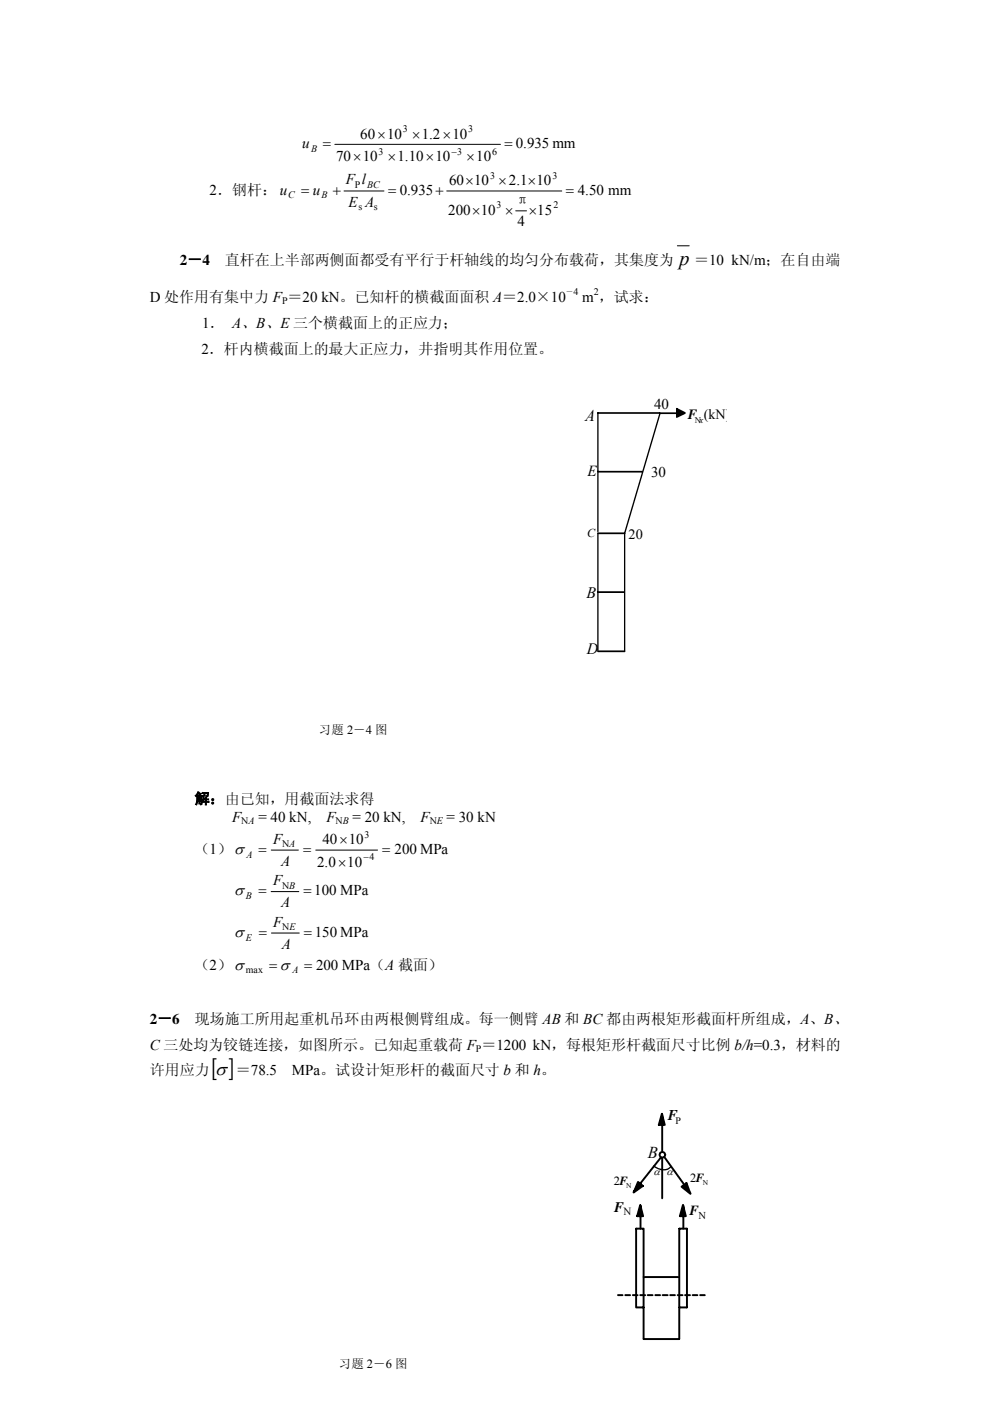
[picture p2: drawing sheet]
<svg xmlns="http://www.w3.org/2000/svg" width="210mm" height="297mm" viewBox="0 0 210 297" stroke-linecap="round" stroke-linejoin="round" font-family="sans-serif">
<path d="M71 30.6h35.1M72.9 40.5h8.5M94.7 40.5h24.4M109.3 44.7h2.3M143.6 52.1h2.5M57.5 189h5.9M57.5 180.2h5.8M57.6 197.8h5.9M67 180.2h13.1" fill="none" stroke="#000" stroke-width=".21"/>
<path d="M139.9 87.6h-13.1v12.4h9.3M139.9 87.6h5M139.9 87.7l-7.5 25.4M143.5 86.7l1.8 .9-1.8 .8zM126.8 100.2v12.5M132.4 113.1h-5.6v24.9M132.4 113.1v25h-5.6M126.8 125.5h5.5" fill="none" stroke="#000" stroke-width=".32"/>
<path d="M143.5 86.7l1.8 .9-1.8 .8zM140.3 236.1l.6 2.4h-1.2zM135.7 255.5l.7 2.4h-1.3zM135.3 250.6l1 .8-2 1.4zM144.8 255.5l.6 2.4h-1.3zM144.5 251.6l1-.8 .9 2.3z" fill="#000"/>
<g fill="none" stroke="#000" stroke-width=".41">
<path d="M140.3 236.1l.6 2.4h-1.2zM140.4 236.3v7.9M135.3 250.6l1 .8-2 1.4zM135.7 255.5l.7 2.4h-1.3zM135.8 255.6v4.9M140.1 245.4l-5.8 7.3M140.4 245.5v8.6M140.9 245.3l5.5 7.7M144.5 251.6l1-.8 .9 2.3zM144.8 255.5l.6 2.4h-1.3zM144.9 255.6v4.9M131 274.6h1"/>
<path d="M132.6 274.6h1M134.2 274.6h1M135.7 274.6h1.1M136.5 277.2h-1.6v-16.7h1.6v23.4M136.5 270.8h7.4M137.3 274.6h1.1M138.9 274.6h1.1M140.5 274.6h1.1M142.1 274.6h1M143.7 274.6h1M144.1 277.2h1.5M145.2 274.6h1.1"/>
<path d="M145.6 260.5h-1.6v23.4M145.6 260.5v16.7M146.9 274.6h1M148.4 274.6h1M136.5 283.9h7.5"/>
<circle cx="140.4" cy="244.8" r=".62"/>
</g>
<path d="M138.6 247.2a2.73 2.73 0 0 0 3.6 .2" fill="none" stroke="#000" stroke-width=".29"/>
<text font-size="5.3" x="44.9" y="228">[ ]</text>
<text font-size="4.2" x="144.1" y="56.1">p</text>
<text font-size="4" x="45.6" y="228">σ</text>
<g font-size="3.5">
<text x="124.1" y="89.3">A</text>
<text x="137.4" y="245.5">B</text>
</g>
<g font-size="3.4">
<text x="124.3" y="126.9">B</text>
<text x="124.4" y="138.6">D</text>
<text x="49.6" y="189.8">σ</text>
<text x="49.6" y="198.6">σ</text>
</g>
<text font-size="3.3" x="124.5" y="100.9">E</text>
<g font-size="3.2">
<text x="76.4" y="29.4">60×10 ×1.2×10</text>
<text x="64.1" y="31.4">u</text>
<text x="68.5" y="31.4">=</text>
<text x="71.2" y="34.2">70×10 ×1.10×10</text>
<text x="98.9" y="34.2">×10</text>
<text x="106.9" y="31.4">= 0.935 mm</text>
<text x="44.4" y="41.3">2．钢杆： u</text>
<text x="63.9" y="41.3">= u</text>
<text x="70.6" y="41.3">+</text>
<text x="73.3" y="39.1">F l</text>
<text x="82.3" y="41.3">= 0.935+</text>
<text x="95.2" y="39.3">60×10 ×2.1×10</text>
<text x="120" y="41.3">= 4.50 mm</text>
<text x="73.9" y="43.8">E A</text>
<text x="95" y="45.5">200×10 ×</text>
<text x="109.3" y="43.5">π</text>
<text x="112.1" y="45.5">×15</text>
<text x="109.7" y="48">4</text>
<text x="38.1" y="56.1">2－4</text>
<text x="47.7" y="56.1">直杆在上半部两侧面都受有平行于杆轴线的均匀分布载荷，其集度为</text>
<text x="147.2" y="56.1">＝10 kN/m；在自由端</text>
<text x="31.7" y="63.9">D 处作用有集中力 F ＝20 kN。已知杆的横截面面积 A＝2.0×10</text>
<text x="123.4" y="63.9">m ，试求：</text>
<text x="42.9" y="69.4">1． A、B、E 三个横截面上的正应力；</text>
<text x="42.7" y="75">2．杆内横截面上的最大正应力，井指明其作用位置。</text>
<text x="138.7" y="86.7">40</text>
<text x="138" y="101">30</text>
<text x="41.3" y="170.4">解：由已知，用截面法求得</text>
<text x="49.2" y="174.2">F</text>
<text x="54.8" y="174.2">= 40 kN,</text>
<text x="57.9" y="178.9">F</text>
<text x="68.4" y="179">40×10</text>
<text x="69.2" y="174.2">F</text>
<text x="74.7" y="174.2">= 20 kN,</text>
<text x="89.2" y="174.2">F</text>
<text x="94.7" y="174.2">= 30 kN</text>
<text x="41.3" y="181">（1）σ</text>
<text x="54.8" y="181">=</text>
<text x="59.6" y="183.5">A</text>
<text x="64.3" y="181">=</text>
<text x="67.2" y="183.8">2.0×10</text>
<text x="81" y="181">= 200 MPa</text>
<text x="54.8" y="189.8">=</text>
<text x="57.9" y="187.7">F</text>
<text x="64.3" y="189.8">= 100 MPa</text>
<text x="57.9" y="196.5">F</text>
<text x="59.6" y="192.3">A</text>
<text x="54.9" y="198.6">=</text>
<text x="59.7" y="201.1">A</text>
<text x="64.5" y="198.6">= 150 MPa</text>
<text x="41.3" y="205.6">（2）σ</text>
<text x="57.1" y="205.6">=σ</text>
<text x="64.5" y="205.6">= 200 MPa（A 截面）</text>
<text x="31.7" y="217">2－6</text>
<text x="41.3" y="217">现场施工所用起重机吊环由两根侧臂组成。每一侧臂 AB 和 BC 都由两根矩形截面杆所组成，A、B、</text>
<text x="31.7" y="222.5">C 三处均为铰链连接，如图所示。已知起重载荷 F ＝1200 kN，每根矩形杆截面尺寸比例 b/h=0.3，材料的</text>
<text x="31.8" y="227.8">许用应力</text>
<text x="50" y="227.8">＝78.5</text>
<text x="61.9" y="227.8">MPa。试设计矩形杆的截面尺寸 b 和 h。</text>
<text x="141.6" y="237.5">F</text>
</g>
<text font-size="3.1" x="130.2" y="256.9">F</text>
<g font-size="3">
<text x="145.9" y="88.9">F (kN)</text>
<text x="133.3" y="114.3">20</text>
<text x="146.2" y="257.6">F</text>
</g>
<g font-size="2.6">
<text x="124.5" y="113.9">C</text>
<text x="67.6" y="155.6">习题 2－4 图</text>
<text x="130.1" y="251.2">2F</text>
<text x="146.3" y="250.6">2F</text>
<text x="71.9" y="290">习题 2－6 图</text>
</g>
<text font-size="2.3" x="132.2" y="257.7">N</text>
<g font-size="2.2">
<text x="138.5" y="249.2">α α</text>
<text x="148.1" y="258.4">N</text>
</g>
<g font-size="2.1">
<text x="85.4" y="28">3</text>
<text x="99.3" y="28">3</text>
<text x="66" y="32.2">B</text>
<text x="80.3" y="32.8">3</text>
<text x="95.8" y="32.8">−3</text>
<text x="104.4" y="32.8">6</text>
<text x="75.2" y="39.9">P BC</text>
<text x="103.9" y="37.8">3</text>
<text x="117.1" y="37.8">3</text>
<text x="61.1" y="42.1">C</text>
<text x="68.2" y="42.1">B</text>
<text x="76" y="44.6">s</text>
<text x="79.2" y="44.6">s</text>
<text x="105.3" y="44.1">3</text>
<text x="117.3" y="44.1">2</text>
<text x="59.8" y="64.5">P</text>
<text x="121.6" y="62.5">4</text>
<text x="125.9" y="62.5">2</text>
<text x="51.2" y="174.8">NA</text>
<text x="59.8" y="179.7">NA</text>
<text x="71.1" y="174.8">NB</text>
<text x="77.3" y="177.6">3</text>
<text x="91.1" y="174.8">NE</text>
<text x="52.2" y="181.8">A</text>
<text x="77" y="182.4">−4</text>
<text x="52.1" y="190.6">B</text>
<text x="59.8" y="188.5">NB</text>
<text x="59.9" y="197.3">NE</text>
<text x="52.1" y="199.4">E</text>
<text x="52.1" y="206.4">max</text>
<text x="62" y="206.4">A</text>
<text x="100.9" y="223.1">P</text>
<text x="143.2" y="238.3">P</text>
</g>
<text font-size="1.9" x="147.3" y="89.7">Nx</text>
<g font-size="1.6">
<text x="120" y="62.4">－</text>
<text x="132.8" y="251.9">N</text>
<text x="149" y="251.3">N</text>
</g>
</svg>
